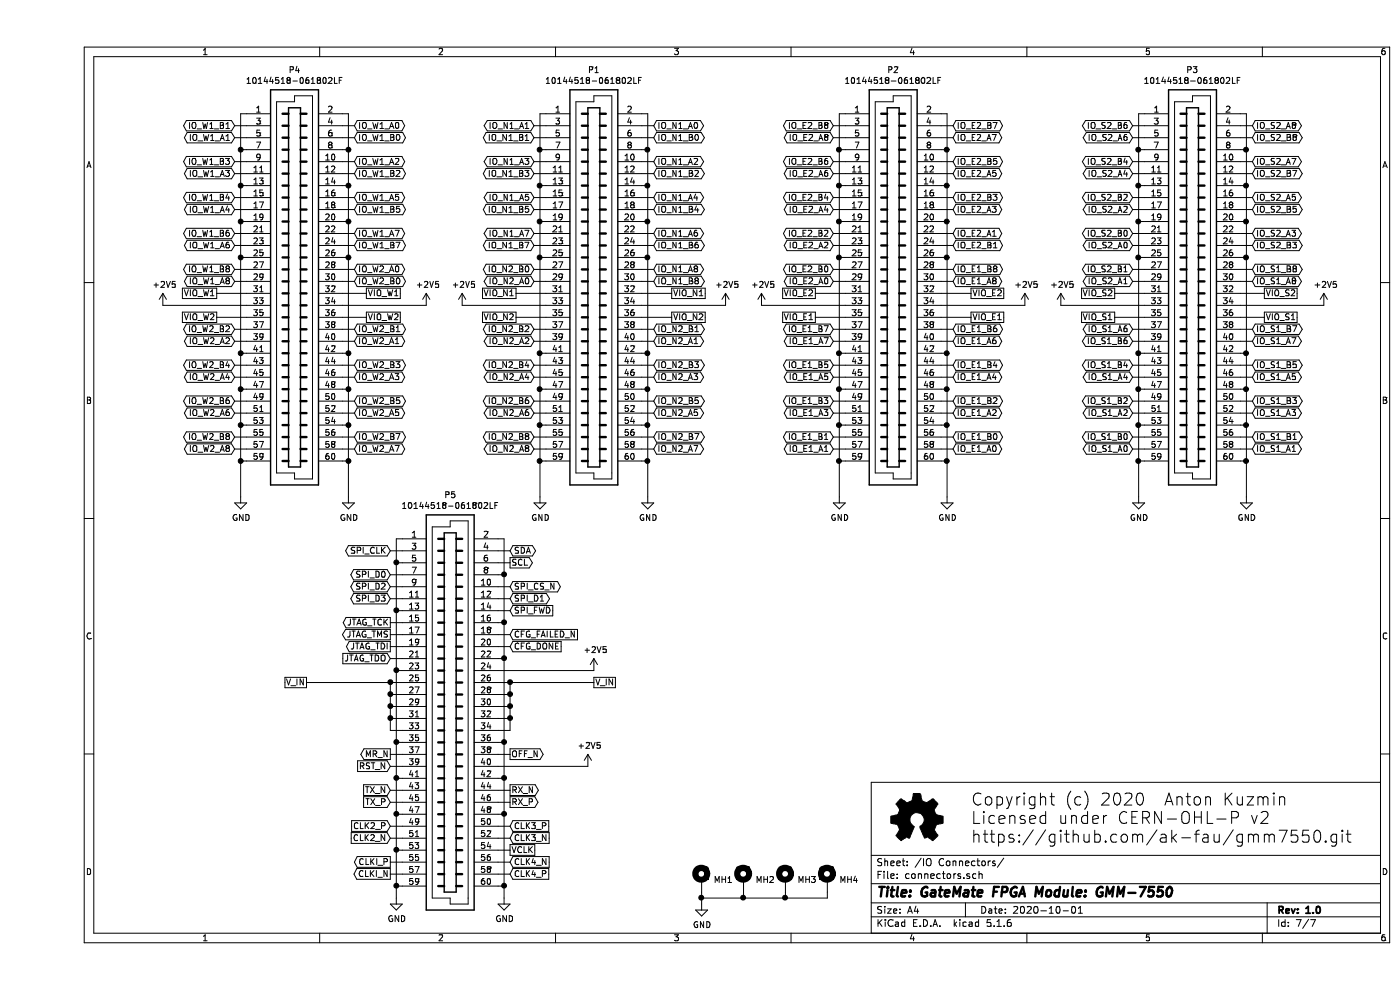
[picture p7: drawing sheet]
EESchema Schematic File Version 4
EELAYER 30 0
EELAYER END
$Descr A4 11693 8268
encoding utf-8
Sheet 7 7
Title "GateMate FPGA Module: GMM-7550"
Date "2020-10-01"
Rev "1.0"
Comp ""
Comment1 ""
Comment2 ""
Comment3 ""
Comment4 ""
$EndDescr
$Comp
L Amphenol:10144518-061802LF P?
U 1 1
P 4650 2250
AR Path="/5E839D8B/5FDDB825" Ref="P?"  Part="1" 
AR Path="/5FDA34FC/5FDDB825" Ref="P1"  Part="1" 
F 0 "P1" H 4650 3918 50  0000 C CNN
F 1 "10144518-061802LF" H 4650 3827 50  0000 C CNN
F 2 "Amphenol:10144518-061802LF" H 4650 2150 50  0001 L CNN
F 3 "https://componentsearchengine.com/Datasheets/1/10144518-061802LF.pdf" H 4650 2050 50  0001 L CNN
	1    4650 2250
	1    0    0    -1  
$EndComp
$Comp
L Amphenol:10144518-061802LF P?
U 1 1
P 7150 2250
AR Path="/5E839D8B/5FDDB82B" Ref="P?"  Part="1" 
AR Path="/5FDA34FC/5FDDB82B" Ref="P2"  Part="1" 
F 0 "P2" H 7150 3918 50  0000 C CNN
F 1 "10144518-061802LF" H 7150 3827 50  0000 C CNN
F 2 "Amphenol:10144518-061802LF" H 7150 2150 50  0001 L CNN
F 3 "https://componentsearchengine.com/Datasheets/1/10144518-061802LF.pdf" H 7150 2050 50  0001 L CNN
	1    7150 2250
	1    0    0    -1  
$EndComp
$Comp
L Amphenol:10144518-061802LF P?
U 1 1
P 9650 2250
AR Path="/5E839D8B/5FDDB831" Ref="P?"  Part="1" 
AR Path="/5FDA34FC/5FDDB831" Ref="P3"  Part="1" 
F 0 "P3" H 9650 3918 50  0000 C CNN
F 1 "10144518-061802LF" H 9650 3827 50  0000 C CNN
F 2 "Amphenol:10144518-061802LF" H 9650 2150 50  0001 L CNN
F 3 "https://componentsearchengine.com/Datasheets/1/10144518-061802LF.pdf" H 9650 2050 50  0001 L CNN
	1    9650 2250
	1    0    0    -1  
$EndComp
$Comp
L Mechanical:MountingHole_Pad MH?
U 1 1
P 5550 7350
AR Path="/5E836017/6034EEA1" Ref="MH?"  Part="1" 
AR Path="/5E920AD5/6034EEA1" Ref="MH?"  Part="1" 
AR Path="/5E928E3D/6034EEA1" Ref="MH?"  Part="1" 
AR Path="/5FDA34FC/6034EEA1" Ref="MH1"  Part="1" 
F 0 "MH1" H 5650 7353 50  0000 L CNN
F 1 "MountingHole_Pad" H 5650 7308 50  0001 L CNN
F 2 "MountingHole:MountingHole_3.2mm_M3_ISO7380_Pad" H 5550 7350 50  0001 C CNN
F 3 "~" H 5550 7350 50  0001 C CNN
	1    5550 7350
	1    0    0    -1  
$EndComp
$Comp
L power:GND #PWR?
U 1 1
P 5550 7550
AR Path="/5E836017/6034EEAD" Ref="#PWR?"  Part="1" 
AR Path="/5E920AD5/6034EEAD" Ref="#PWR?"  Part="1" 
AR Path="/5E928E3D/6034EEAD" Ref="#PWR?"  Part="1" 
AR Path="/5FDA34FC/6034EEAD" Ref="#PWR021"  Part="1" 
F 0 "#PWR021" H 5550 7300 50  0001 C CNN
F 1 "GND" H 5555 7377 50  0000 C CNN
F 2 "" H 5550 7550 50  0001 C CNN
F 3 "" H 5550 7550 50  0001 C CNN
	1    5550 7550
	1    0    0    -1  
$EndComp
Wire Wire Line
	5550 7450 5550 7500
Connection ~ 5550 7500
Wire Wire Line
	5550 7500 5550 7550
Text GLabel 5150 1050 2    50   BiDi ~ 0
IO_N1_A0
Text GLabel 4150 1050 0    50   BiDi ~ 0
IO_N1_A1
Text GLabel 5150 1350 2    50   BiDi ~ 0
IO_N1_A2
Text GLabel 4150 1350 0    50   BiDi ~ 0
IO_N1_A3
Text GLabel 5150 1650 2    50   BiDi ~ 0
IO_N1_A4
Text GLabel 4150 1650 0    50   BiDi ~ 0
IO_N1_A5
Text GLabel 5150 1950 2    50   BiDi ~ 0
IO_N1_A6
Text GLabel 4150 1950 0    50   BiDi ~ 0
IO_N1_A7
Text GLabel 5150 2250 2    50   BiDi ~ 0
IO_N1_A8
Text GLabel 4150 2350 0    50   BiDi ~ 0
IO_N2_A0
Text GLabel 5150 2850 2    50   BiDi ~ 0
IO_N2_A1
Text GLabel 4150 2850 0    50   BiDi ~ 0
IO_N2_A2
Text GLabel 5150 3150 2    50   BiDi ~ 0
IO_N2_A3
Text GLabel 4150 3150 0    50   BiDi ~ 0
IO_N2_A4
Text GLabel 5150 3450 2    50   BiDi ~ 0
IO_N2_A5
Text GLabel 4150 3450 0    50   BiDi ~ 0
IO_N2_A6
Text GLabel 5150 3750 2    50   BiDi ~ 0
IO_N2_A7
Text GLabel 4150 3750 0    50   BiDi ~ 0
IO_N2_A8
Text GLabel 5150 1150 2    50   BiDi ~ 0
IO_N1_B0
Text GLabel 4150 1150 0    50   BiDi ~ 0
IO_N1_B1
Text GLabel 5150 1450 2    50   BiDi ~ 0
IO_N1_B2
Text GLabel 4150 1450 0    50   BiDi ~ 0
IO_N1_B3
Text GLabel 5150 1750 2    50   BiDi ~ 0
IO_N1_B4
Text GLabel 4150 1750 0    50   BiDi ~ 0
IO_N1_B5
Text GLabel 5150 2050 2    50   BiDi ~ 0
IO_N1_B6
Text GLabel 4150 2050 0    50   BiDi ~ 0
IO_N1_B7
Text GLabel 5150 2350 2    50   BiDi ~ 0
IO_N1_B8
Text GLabel 4150 2250 0    50   BiDi ~ 0
IO_N2_B0
Text GLabel 5150 2750 2    50   BiDi ~ 0
IO_N2_B1
Text GLabel 4150 2750 0    50   BiDi ~ 0
IO_N2_B2
Text GLabel 5150 3050 2    50   BiDi ~ 0
IO_N2_B3
Text GLabel 4150 3050 0    50   BiDi ~ 0
IO_N2_B4
Text GLabel 5150 3350 2    50   BiDi ~ 0
IO_N2_B5
Text GLabel 4150 3350 0    50   BiDi ~ 0
IO_N2_B6
Text GLabel 5150 3650 2    50   BiDi ~ 0
IO_N2_B7
Text GLabel 4150 3650 0    50   BiDi ~ 0
IO_N2_B8
Text GLabel 4000 2450 0    50   UnSpc ~ 0
VIO_N1
Text GLabel 5300 2650 2    50   UnSpc ~ 0
VIO_N2
$Comp
L power:GND #PWR0123
U 1 1
P 10100 4150
F 0 "#PWR0123" H 10100 3900 50  0001 C CNN
F 1 "GND" H 10105 3977 50  0000 C CNN
F 2 "" H 10100 4150 50  0001 C CNN
F 3 "" H 10100 4150 50  0001 C CNN
	1    10100 4150
	1    0    0    -1  
$EndComp
Wire Wire Line
	10050 3850 10100 3850
Wire Wire Line
	10100 3850 10100 4150
Wire Wire Line
	10050 3550 10100 3550
Wire Wire Line
	10100 3550 10100 3850
Connection ~ 10100 3850
Wire Wire Line
	10050 3250 10100 3250
Wire Wire Line
	10100 3250 10100 3550
Connection ~ 10100 3550
Wire Wire Line
	10050 2950 10100 2950
Wire Wire Line
	10100 2950 10100 3250
Connection ~ 10100 3250
Connection ~ 10100 2950
Wire Wire Line
	10050 1850 10100 1850
Wire Wire Line
	10100 1850 10100 2150
Wire Wire Line
	10050 1550 10100 1550
Wire Wire Line
	10100 1550 10100 1850
Connection ~ 10100 1850
Wire Wire Line
	10050 1250 10100 1250
Wire Wire Line
	10100 1250 10100 1550
Connection ~ 10100 1550
Wire Wire Line
	10100 950  10100 1250
Connection ~ 10100 1250
Wire Wire Line
	10050 950  10100 950 
$Comp
L power:GND #PWR0125
U 1 1
P 9200 4150
F 0 "#PWR0125" H 9200 3900 50  0001 C CNN
F 1 "GND" H 9205 3977 50  0000 C CNN
F 2 "" H 9200 4150 50  0001 C CNN
F 3 "" H 9200 4150 50  0001 C CNN
	1    9200 4150
	1    0    0    -1  
$EndComp
Wire Wire Line
	9250 3850 9200 3850
Wire Wire Line
	9200 3850 9200 4150
Wire Wire Line
	9250 3550 9200 3550
Wire Wire Line
	9200 3550 9200 3850
Connection ~ 9200 3850
Wire Wire Line
	9250 3250 9200 3250
Wire Wire Line
	9200 3250 9200 3550
Connection ~ 9200 3550
Wire Wire Line
	9250 2950 9200 2950
Wire Wire Line
	9200 2950 9200 3250
Connection ~ 9200 3250
Connection ~ 9200 2950
Wire Wire Line
	9250 1850 9200 1850
Wire Wire Line
	9200 1850 9200 2150
Wire Wire Line
	9250 1550 9200 1550
Wire Wire Line
	9200 1550 9200 1850
Connection ~ 9200 1850
Wire Wire Line
	9250 1250 9200 1250
Wire Wire Line
	9200 1250 9200 1550
Connection ~ 9200 1550
Wire Wire Line
	9200 950  9200 1250
Connection ~ 9200 1250
Wire Wire Line
	9250 950  9200 950 
Wire Wire Line
	10050 2150 10100 2150
Connection ~ 10100 2150
Wire Wire Line
	9250 2150 9200 2150
Connection ~ 9200 2150
$Comp
L power:+2V5 #PWR0128
U 1 1
P 3550 2550
F 0 "#PWR0128" H 3550 2400 50  0001 C CNN
F 1 "+2V5" H 3565 2723 50  0000 C CNN
F 2 "" H 3550 2550 50  0001 C CNN
F 3 "" H 3550 2550 50  0001 C CNN
	1    3550 2550
	1    0    0    -1  
$EndComp
Text GLabel 7650 3750 2    50   BiDi ~ 0
IO_E1_A0
Text GLabel 6650 3750 0    50   BiDi ~ 0
IO_E1_A1
Text GLabel 7650 3450 2    50   BiDi ~ 0
IO_E1_A2
Text GLabel 6650 3450 0    50   BiDi ~ 0
IO_E1_A3
Text GLabel 7650 3150 2    50   BiDi ~ 0
IO_E1_A4
Text GLabel 6650 3150 0    50   BiDi ~ 0
IO_E1_A5
Text GLabel 7650 2850 2    50   BiDi ~ 0
IO_E1_A6
Text GLabel 6650 2850 0    50   BiDi ~ 0
IO_E1_A7
Text GLabel 7650 2350 2    50   BiDi ~ 0
IO_E1_A8
Text GLabel 6650 2350 0    50   BiDi ~ 0
IO_E2_A0
Text GLabel 7650 1950 2    50   BiDi ~ 0
IO_E2_A1
Text GLabel 6650 2050 0    50   BiDi ~ 0
IO_E2_A2
Text GLabel 7650 1750 2    50   BiDi ~ 0
IO_E2_A3
Text GLabel 6650 1750 0    50   BiDi ~ 0
IO_E2_A4
Text GLabel 7650 1450 2    50   BiDi ~ 0
IO_E2_A5
Text GLabel 6650 1450 0    50   BiDi ~ 0
IO_E2_A6
Text GLabel 7650 1150 2    50   BiDi ~ 0
IO_E2_A7
Text GLabel 6650 1150 0    50   BiDi ~ 0
IO_E2_A8
Text GLabel 7650 3650 2    50   BiDi ~ 0
IO_E1_B0
Text GLabel 6650 3650 0    50   BiDi ~ 0
IO_E1_B1
Text GLabel 7650 3350 2    50   BiDi ~ 0
IO_E1_B2
Text GLabel 6650 3350 0    50   BiDi ~ 0
IO_E1_B3
Text GLabel 7650 3050 2    50   BiDi ~ 0
IO_E1_B4
Text GLabel 6650 3050 0    50   BiDi ~ 0
IO_E1_B5
Text GLabel 7650 2750 2    50   BiDi ~ 0
IO_E1_B6
Text GLabel 6650 2750 0    50   BiDi ~ 0
IO_E1_B7
Text GLabel 7650 2250 2    50   BiDi ~ 0
IO_E1_B8
Text GLabel 6650 2250 0    50   BiDi ~ 0
IO_E2_B0
Text GLabel 7650 2050 2    50   BiDi ~ 0
IO_E2_B1
Text GLabel 6650 1950 0    50   BiDi ~ 0
IO_E2_B2
Text GLabel 7650 1650 2    50   BiDi ~ 0
IO_E2_B3
Text GLabel 6650 1650 0    50   BiDi ~ 0
IO_E2_B4
Text GLabel 7650 1350 2    50   BiDi ~ 0
IO_E2_B5
Text GLabel 6650 1350 0    50   BiDi ~ 0
IO_E2_B6
Text GLabel 7650 1050 2    50   BiDi ~ 0
IO_E2_B7
Text GLabel 6650 1050 0    50   BiDi ~ 0
IO_E2_B8
Text GLabel 6500 2650 0    50   UnSpc ~ 0
VIO_E1
Text GLabel 7800 2450 2    50   UnSpc ~ 0
VIO_E2
$Comp
L power:+2V5 #PWR0130
U 1 1
P 6050 2550
F 0 "#PWR0130" H 6050 2400 50  0001 C CNN
F 1 "+2V5" H 6065 2723 50  0000 C CNN
F 2 "" H 6050 2550 50  0001 C CNN
F 3 "" H 6050 2550 50  0001 C CNN
	1    6050 2550
	1    0    0    -1  
$EndComp
$Comp
L power:+2V5 #PWR0131
U 1 1
P 8250 2550
F 0 "#PWR0131" H 8250 2400 50  0001 C CNN
F 1 "+2V5" H 8265 2723 50  0000 C CNN
F 2 "" H 8250 2550 50  0001 C CNN
F 3 "" H 8250 2550 50  0001 C CNN
	1    8250 2550
	1    0    0    -1  
$EndComp
$Comp
L Amphenol:10144518-061802LF P?
U 1 1
P 2150 2250
AR Path="/5E839D8B/6165A4ED" Ref="P?"  Part="1" 
AR Path="/5FDA34FC/6165A4ED" Ref="P4"  Part="1" 
F 0 "P4" H 2150 3918 50  0000 C CNN
F 1 "10144518-061802LF" H 2150 3827 50  0000 C CNN
F 2 "Amphenol:10144518-061802LF" H 2150 2150 50  0001 L CNN
F 3 "https://componentsearchengine.com/Datasheets/1/10144518-061802LF.pdf" H 2150 2050 50  0001 L CNN
	1    2150 2250
	1    0    0    -1  
$EndComp
Wire Wire Line
	9200 2150 9200 2950
Wire Wire Line
	10100 2150 10100 2950
$Comp
L power:GND #PWR0112
U 1 1
P 6700 4150
F 0 "#PWR0112" H 6700 3900 50  0001 C CNN
F 1 "GND" H 6705 3977 50  0000 C CNN
F 2 "" H 6700 4150 50  0001 C CNN
F 3 "" H 6700 4150 50  0001 C CNN
	1    6700 4150
	1    0    0    -1  
$EndComp
Wire Wire Line
	6750 3850 6700 3850
Wire Wire Line
	6700 3850 6700 4150
Wire Wire Line
	6750 3550 6700 3550
Wire Wire Line
	6700 3550 6700 3850
Connection ~ 6700 3850
Wire Wire Line
	6750 3250 6700 3250
Wire Wire Line
	6700 3250 6700 3550
Connection ~ 6700 3550
Wire Wire Line
	6750 2950 6700 2950
Wire Wire Line
	6700 2950 6700 3250
Connection ~ 6700 3250
Connection ~ 6700 2950
Wire Wire Line
	6750 1850 6700 1850
Wire Wire Line
	6700 1850 6700 2150
Wire Wire Line
	6750 1550 6700 1550
Wire Wire Line
	6700 1550 6700 1850
Connection ~ 6700 1850
Wire Wire Line
	6750 1250 6700 1250
Wire Wire Line
	6700 1250 6700 1550
Connection ~ 6700 1550
Wire Wire Line
	6700 950  6700 1250
Connection ~ 6700 1250
Wire Wire Line
	6750 950  6700 950 
Wire Wire Line
	6750 2150 6700 2150
Connection ~ 6700 2150
Wire Wire Line
	6700 2150 6700 2950
$Comp
L power:GND #PWR0121
U 1 1
P 7600 4150
F 0 "#PWR0121" H 7600 3900 50  0001 C CNN
F 1 "GND" H 7605 3977 50  0000 C CNN
F 2 "" H 7600 4150 50  0001 C CNN
F 3 "" H 7600 4150 50  0001 C CNN
	1    7600 4150
	1    0    0    -1  
$EndComp
Wire Wire Line
	7550 3850 7600 3850
Wire Wire Line
	7600 3850 7600 4150
Wire Wire Line
	7550 3550 7600 3550
Wire Wire Line
	7600 3550 7600 3850
Connection ~ 7600 3850
Wire Wire Line
	7550 3250 7600 3250
Wire Wire Line
	7600 3250 7600 3550
Connection ~ 7600 3550
Wire Wire Line
	7550 2950 7600 2950
Wire Wire Line
	7600 2950 7600 3250
Connection ~ 7600 3250
Connection ~ 7600 2950
Wire Wire Line
	7550 1850 7600 1850
Wire Wire Line
	7600 1850 7600 2150
Wire Wire Line
	7550 1550 7600 1550
Wire Wire Line
	7600 1550 7600 1850
Connection ~ 7600 1850
Wire Wire Line
	7550 1250 7600 1250
Wire Wire Line
	7600 1250 7600 1550
Connection ~ 7600 1550
Wire Wire Line
	7600 950  7600 1250
Connection ~ 7600 1250
Wire Wire Line
	7550 950  7600 950 
Wire Wire Line
	7550 2150 7600 2150
Connection ~ 7600 2150
Wire Wire Line
	7600 2150 7600 2950
Text GLabel 7800 2650 2    50   UnSpc ~ 0
VIO_E1
Text GLabel 6500 2450 0    50   UnSpc ~ 0
VIO_E2
Wire Wire Line
	7550 2550 8250 2550
Wire Wire Line
	6750 2550 6050 2550
Wire Wire Line
	6500 2450 6750 2450
Wire Wire Line
	6650 2350 6750 2350
Wire Wire Line
	6650 2250 6750 2250
Wire Wire Line
	6500 2650 6750 2650
Wire Wire Line
	7550 2650 7800 2650
Wire Wire Line
	7550 2450 7800 2450
Wire Wire Line
	7550 2350 7650 2350
Wire Wire Line
	7550 2250 7650 2250
Wire Wire Line
	6650 2750 6750 2750
Wire Wire Line
	6650 2850 6750 2850
Wire Wire Line
	6650 3050 6750 3050
Wire Wire Line
	6650 3150 6750 3150
Wire Wire Line
	7550 2750 7650 2750
Wire Wire Line
	7550 2850 7650 2850
Wire Wire Line
	7550 3050 7650 3050
Wire Wire Line
	7550 3150 7650 3150
Wire Wire Line
	6650 3350 6750 3350
Wire Wire Line
	7550 3350 7650 3350
Wire Wire Line
	6650 3450 6750 3450
Wire Wire Line
	6650 3650 6750 3650
Wire Wire Line
	6650 3750 6750 3750
Wire Wire Line
	7550 3650 7650 3650
Wire Wire Line
	7550 3750 7650 3750
Wire Wire Line
	7550 3450 7650 3450
Wire Wire Line
	6650 1050 6750 1050
Wire Wire Line
	6650 1150 6750 1150
Wire Wire Line
	6650 1350 6750 1350
Wire Wire Line
	6650 1450 6750 1450
Wire Wire Line
	6650 1650 6750 1650
Wire Wire Line
	6650 1750 6750 1750
Wire Wire Line
	7550 1050 7650 1050
Wire Wire Line
	7550 1150 7650 1150
Wire Wire Line
	7550 1350 7650 1350
Wire Wire Line
	7550 1450 7650 1450
Wire Wire Line
	7550 1650 7650 1650
Wire Wire Line
	7550 1750 7650 1750
Wire Wire Line
	7550 1950 7650 1950
Wire Wire Line
	7550 2050 7650 2050
Wire Wire Line
	6650 1950 6750 1950
Wire Wire Line
	6650 2050 6750 2050
$Comp
L power:GND #PWR0122
U 1 1
P 5100 4150
F 0 "#PWR0122" H 5100 3900 50  0001 C CNN
F 1 "GND" H 5105 3977 50  0000 C CNN
F 2 "" H 5100 4150 50  0001 C CNN
F 3 "" H 5100 4150 50  0001 C CNN
	1    5100 4150
	1    0    0    -1  
$EndComp
Wire Wire Line
	5050 3850 5100 3850
Wire Wire Line
	5100 3850 5100 4150
Wire Wire Line
	5050 3550 5100 3550
Wire Wire Line
	5100 3550 5100 3850
Connection ~ 5100 3850
Wire Wire Line
	5050 3250 5100 3250
Wire Wire Line
	5100 3250 5100 3550
Connection ~ 5100 3550
Wire Wire Line
	5050 2950 5100 2950
Wire Wire Line
	5100 2950 5100 3250
Connection ~ 5100 3250
Connection ~ 5100 2950
Wire Wire Line
	5050 1850 5100 1850
Wire Wire Line
	5100 1850 5100 2150
Wire Wire Line
	5050 1550 5100 1550
Wire Wire Line
	5100 1550 5100 1850
Connection ~ 5100 1850
Wire Wire Line
	5050 1250 5100 1250
Wire Wire Line
	5100 1250 5100 1550
Connection ~ 5100 1550
Wire Wire Line
	5100 950  5100 1250
Connection ~ 5100 1250
Wire Wire Line
	5050 950  5100 950 
Wire Wire Line
	5050 2150 5100 2150
Connection ~ 5100 2150
Wire Wire Line
	5100 2150 5100 2950
Wire Wire Line
	4250 3850 4200 3850
Wire Wire Line
	4200 3850 4200 4150
Wire Wire Line
	4250 3550 4200 3550
Wire Wire Line
	4200 3550 4200 3850
Connection ~ 4200 3850
Wire Wire Line
	4250 3250 4200 3250
Wire Wire Line
	4200 3250 4200 3550
Connection ~ 4200 3550
Wire Wire Line
	4250 2950 4200 2950
Wire Wire Line
	4200 2950 4200 3250
Connection ~ 4200 3250
Connection ~ 4200 2950
Wire Wire Line
	4250 1850 4200 1850
Wire Wire Line
	4200 1850 4200 2150
Wire Wire Line
	4250 1550 4200 1550
Wire Wire Line
	4200 1550 4200 1850
Connection ~ 4200 1850
Wire Wire Line
	4250 1250 4200 1250
Wire Wire Line
	4200 1250 4200 1550
Connection ~ 4200 1550
Wire Wire Line
	4200 950  4200 1250
Connection ~ 4200 1250
Wire Wire Line
	4250 950  4200 950 
Wire Wire Line
	4250 2150 4200 2150
Connection ~ 4200 2150
Wire Wire Line
	4200 2150 4200 2950
$Comp
L power:GND #PWR0124
U 1 1
P 4200 4150
F 0 "#PWR0124" H 4200 3900 50  0001 C CNN
F 1 "GND" H 4205 3977 50  0000 C CNN
F 2 "" H 4200 4150 50  0001 C CNN
F 3 "" H 4200 4150 50  0001 C CNN
	1    4200 4150
	1    0    0    -1  
$EndComp
$Comp
L power:GND #PWR0126
U 1 1
P 2600 4150
F 0 "#PWR0126" H 2600 3900 50  0001 C CNN
F 1 "GND" H 2605 3977 50  0000 C CNN
F 2 "" H 2600 4150 50  0001 C CNN
F 3 "" H 2600 4150 50  0001 C CNN
	1    2600 4150
	1    0    0    -1  
$EndComp
Wire Wire Line
	2550 3850 2600 3850
Wire Wire Line
	2600 3850 2600 4150
Wire Wire Line
	2550 3550 2600 3550
Wire Wire Line
	2600 3550 2600 3850
Connection ~ 2600 3850
Wire Wire Line
	2550 3250 2600 3250
Wire Wire Line
	2600 3250 2600 3550
Connection ~ 2600 3550
Wire Wire Line
	2550 2950 2600 2950
Wire Wire Line
	2600 2950 2600 3250
Connection ~ 2600 3250
Connection ~ 2600 2950
Wire Wire Line
	2550 1850 2600 1850
Wire Wire Line
	2600 1850 2600 2150
Wire Wire Line
	2550 1550 2600 1550
Wire Wire Line
	2600 1550 2600 1850
Connection ~ 2600 1850
Wire Wire Line
	2550 1250 2600 1250
Wire Wire Line
	2600 1250 2600 1550
Connection ~ 2600 1550
Wire Wire Line
	2600 950  2600 1250
Connection ~ 2600 1250
Wire Wire Line
	2550 950  2600 950 
Wire Wire Line
	2550 2150 2600 2150
Connection ~ 2600 2150
Wire Wire Line
	2600 2150 2600 2950
$Comp
L power:GND #PWR0127
U 1 1
P 1700 4150
F 0 "#PWR0127" H 1700 3900 50  0001 C CNN
F 1 "GND" H 1705 3977 50  0000 C CNN
F 2 "" H 1700 4150 50  0001 C CNN
F 3 "" H 1700 4150 50  0001 C CNN
	1    1700 4150
	1    0    0    -1  
$EndComp
Wire Wire Line
	1750 3850 1700 3850
Wire Wire Line
	1700 3850 1700 4150
Wire Wire Line
	1750 3550 1700 3550
Wire Wire Line
	1700 3550 1700 3850
Connection ~ 1700 3850
Wire Wire Line
	1750 3250 1700 3250
Wire Wire Line
	1700 3250 1700 3550
Connection ~ 1700 3550
Wire Wire Line
	1750 2950 1700 2950
Wire Wire Line
	1700 2950 1700 3250
Connection ~ 1700 3250
Connection ~ 1700 2950
Wire Wire Line
	1750 1850 1700 1850
Wire Wire Line
	1700 1850 1700 2150
Wire Wire Line
	1750 1550 1700 1550
Wire Wire Line
	1700 1550 1700 1850
Connection ~ 1700 1850
Wire Wire Line
	1750 1250 1700 1250
Wire Wire Line
	1700 1250 1700 1550
Connection ~ 1700 1550
Wire Wire Line
	1700 950  1700 1250
Connection ~ 1700 1250
Wire Wire Line
	1750 950  1700 950 
Wire Wire Line
	1750 2150 1700 2150
Connection ~ 1700 2150
Wire Wire Line
	1700 2150 1700 2950
Text GLabel 4000 2650 0    50   UnSpc ~ 0
VIO_N2
Text GLabel 5300 2450 2    50   UnSpc ~ 0
VIO_N1
Wire Wire Line
	4150 1050 4250 1050
Wire Wire Line
	4150 1150 4250 1150
Wire Wire Line
	4150 1350 4250 1350
Wire Wire Line
	4150 1450 4250 1450
Wire Wire Line
	4150 1650 4250 1650
Wire Wire Line
	4150 1750 4250 1750
Wire Wire Line
	4150 1950 4250 1950
Wire Wire Line
	4150 2050 4250 2050
Wire Wire Line
	4150 2250 4250 2250
Wire Wire Line
	4150 2350 4250 2350
Wire Wire Line
	5050 1050 5150 1050
Wire Wire Line
	5050 1150 5150 1150
Wire Wire Line
	5050 1350 5150 1350
Wire Wire Line
	5050 1450 5150 1450
Wire Wire Line
	5050 1650 5150 1650
Wire Wire Line
	5050 1750 5150 1750
Wire Wire Line
	5050 1950 5150 1950
Wire Wire Line
	5050 2050 5150 2050
Wire Wire Line
	5050 2250 5150 2250
Wire Wire Line
	5050 2350 5150 2350
Wire Wire Line
	4000 2450 4250 2450
Wire Wire Line
	4000 2650 4250 2650
Wire Wire Line
	4150 2750 4250 2750
Wire Wire Line
	4150 2850 4250 2850
Wire Wire Line
	4150 3050 4250 3050
Wire Wire Line
	4150 3150 4250 3150
Wire Wire Line
	4150 3350 4250 3350
Wire Wire Line
	4150 3450 4250 3450
Wire Wire Line
	5050 2450 5300 2450
Wire Wire Line
	5050 2650 5300 2650
Wire Wire Line
	5050 2750 5150 2750
Wire Wire Line
	5050 2850 5150 2850
Wire Wire Line
	5050 3050 5150 3050
Wire Wire Line
	5050 3150 5150 3150
Wire Wire Line
	5050 3350 5150 3350
Wire Wire Line
	5050 3450 5150 3450
Wire Wire Line
	4150 3650 4250 3650
Wire Wire Line
	4150 3750 4250 3750
Wire Wire Line
	5050 3650 5150 3650
Wire Wire Line
	5050 3750 5150 3750
Wire Wire Line
	4250 2550 3550 2550
Text GLabel 2650 1150 2    50   BiDi ~ 0
IO_W1_B0
Text GLabel 1650 1050 0    50   BiDi ~ 0
IO_W1_B1
Text GLabel 2650 1450 2    50   BiDi ~ 0
IO_W1_B2
Text GLabel 1650 1350 0    50   BiDi ~ 0
IO_W1_B3
Text GLabel 1650 1650 0    50   BiDi ~ 0
IO_W1_B4
Text GLabel 2650 1750 2    50   BiDi ~ 0
IO_W1_B5
Text GLabel 1650 1950 0    50   BiDi ~ 0
IO_W1_B6
Text GLabel 2650 2050 2    50   BiDi ~ 0
IO_W1_B7
Text GLabel 1650 2250 0    50   BiDi ~ 0
IO_W1_B8
Text GLabel 2650 2350 2    50   BiDi ~ 0
IO_W2_B0
Text GLabel 2650 2750 2    50   BiDi ~ 0
IO_W2_B1
Text GLabel 1650 2750 0    50   BiDi ~ 0
IO_W2_B2
Text GLabel 2650 3050 2    50   BiDi ~ 0
IO_W2_B3
Text GLabel 1650 3050 0    50   BiDi ~ 0
IO_W2_B4
Text GLabel 2650 3350 2    50   BiDi ~ 0
IO_W2_B5
Text GLabel 1650 3350 0    50   BiDi ~ 0
IO_W2_B6
Text GLabel 2650 3650 2    50   BiDi ~ 0
IO_W2_B7
Text GLabel 1650 3650 0    50   BiDi ~ 0
IO_W2_B8
Text GLabel 9150 3750 0    50   BiDi ~ 0
IO_S1_A0
Text GLabel 10150 3750 2    50   BiDi ~ 0
IO_S1_A1
Text GLabel 9150 3450 0    50   BiDi ~ 0
IO_S1_A2
Text GLabel 10150 3450 2    50   BiDi ~ 0
IO_S1_A3
Text GLabel 9150 3150 0    50   BiDi ~ 0
IO_S1_A4
Text GLabel 10150 3150 2    50   BiDi ~ 0
IO_S1_A5
Text GLabel 9150 2750 0    50   BiDi ~ 0
IO_S1_A6
Text GLabel 10150 2850 2    50   BiDi ~ 0
IO_S1_A7
Text GLabel 10150 2350 2    50   BiDi ~ 0
IO_S1_A8
Text GLabel 9150 2050 0    50   BiDi ~ 0
IO_S2_A0
Text GLabel 9150 2350 0    50   BiDi ~ 0
IO_S2_A1
Text GLabel 9150 1750 0    50   BiDi ~ 0
IO_S2_A2
Text GLabel 10150 1950 2    50   BiDi ~ 0
IO_S2_A3
Text GLabel 9150 1450 0    50   BiDi ~ 0
IO_S2_A4
Text GLabel 10150 1650 2    50   BiDi ~ 0
IO_S2_A5
Text GLabel 9150 1150 0    50   BiDi ~ 0
IO_S2_A6
Text GLabel 10150 1350 2    50   BiDi ~ 0
IO_S2_A7
Text GLabel 10150 1050 2    50   BiDi ~ 0
IO_S2_A8
Text GLabel 9150 3650 0    50   BiDi ~ 0
IO_S1_B0
Text GLabel 10150 3650 2    50   BiDi ~ 0
IO_S1_B1
Text GLabel 9150 3350 0    50   BiDi ~ 0
IO_S1_B2
Text GLabel 10150 3350 2    50   BiDi ~ 0
IO_S1_B3
Text GLabel 9150 3050 0    50   BiDi ~ 0
IO_S1_B4
Text GLabel 10150 3050 2    50   BiDi ~ 0
IO_S1_B5
Text GLabel 9150 2850 0    50   BiDi ~ 0
IO_S1_B6
Text GLabel 10150 2750 2    50   BiDi ~ 0
IO_S1_B7
Text GLabel 10150 2250 2    50   BiDi ~ 0
IO_S1_B8
Text GLabel 9150 1950 0    50   BiDi ~ 0
IO_S2_B0
Text GLabel 9150 2250 0    50   BiDi ~ 0
IO_S2_B1
Text GLabel 9150 1650 0    50   BiDi ~ 0
IO_S2_B2
Text GLabel 10150 2050 2    50   BiDi ~ 0
IO_S2_B3
Text GLabel 9150 1350 0    50   BiDi ~ 0
IO_S2_B4
Text GLabel 10150 1750 2    50   BiDi ~ 0
IO_S2_B5
Text GLabel 9150 1050 0    50   BiDi ~ 0
IO_S2_B6
Text GLabel 10150 1450 2    50   BiDi ~ 0
IO_S2_B7
Text GLabel 10150 1150 2    50   BiDi ~ 0
IO_S2_B8
Text GLabel 10250 2450 2    50   UnSpc ~ 0
VIO_S2
Text GLabel 9000 2450 0    50   UnSpc ~ 0
VIO_S2
Text GLabel 9000 2650 0    50   UnSpc ~ 0
VIO_S1
Text GLabel 10250 2650 2    50   UnSpc ~ 0
VIO_S1
$Comp
L power:+2V5 #PWR0172
U 1 1
P 5750 2550
F 0 "#PWR0172" H 5750 2400 50  0001 C CNN
F 1 "+2V5" H 5765 2723 50  0000 C CNN
F 2 "" H 5750 2550 50  0001 C CNN
F 3 "" H 5750 2550 50  0001 C CNN
	1    5750 2550
	1    0    0    -1  
$EndComp
Wire Wire Line
	5050 2550 5750 2550
Wire Wire Line
	10050 1050 10150 1050
Wire Wire Line
	10050 1150 10150 1150
Connection ~ 6250 7500
Wire Wire Line
	6600 7500 6250 7500
Connection ~ 5900 7500
Wire Wire Line
	6250 7500 5900 7500
Wire Wire Line
	5900 7500 5550 7500
Wire Wire Line
	6600 7450 6600 7500
Wire Wire Line
	6250 7450 6250 7500
Wire Wire Line
	5900 7450 5900 7500
$Comp
L Mechanical:MountingHole_Pad MH?
U 1 1
P 5900 7350
AR Path="/5E836017/6229CB89" Ref="MH?"  Part="1" 
AR Path="/5E920AD5/6229CB89" Ref="MH?"  Part="1" 
AR Path="/5E928E3D/6229CB89" Ref="MH?"  Part="1" 
AR Path="/5FDA34FC/6229CB89" Ref="MH2"  Part="1" 
F 0 "MH2" H 6000 7353 50  0000 L CNN
F 1 "MountingHole_Pad" H 6000 7308 50  0001 L CNN
F 2 "MountingHole:MountingHole_3.2mm_M3_ISO7380_Pad" H 5900 7350 50  0001 C CNN
F 3 "~" H 5900 7350 50  0001 C CNN
	1    5900 7350
	1    0    0    -1  
$EndComp
$Comp
L Mechanical:MountingHole_Pad MH?
U 1 1
P 6250 7350
AR Path="/5E836017/6229D35B" Ref="MH?"  Part="1" 
AR Path="/5E920AD5/6229D35B" Ref="MH?"  Part="1" 
AR Path="/5E928E3D/6229D35B" Ref="MH?"  Part="1" 
AR Path="/5FDA34FC/6229D35B" Ref="MH3"  Part="1" 
F 0 "MH3" H 6350 7353 50  0000 L CNN
F 1 "MountingHole_Pad" H 6350 7308 50  0001 L CNN
F 2 "MountingHole:MountingHole_3.2mm_M3_ISO7380_Pad" H 6250 7350 50  0001 C CNN
F 3 "~" H 6250 7350 50  0001 C CNN
	1    6250 7350
	1    0    0    -1  
$EndComp
$Comp
L Mechanical:MountingHole_Pad MH?
U 1 1
P 6600 7350
AR Path="/5E836017/6229D779" Ref="MH?"  Part="1" 
AR Path="/5E920AD5/6229D779" Ref="MH?"  Part="1" 
AR Path="/5E928E3D/6229D779" Ref="MH?"  Part="1" 
AR Path="/5FDA34FC/6229D779" Ref="MH4"  Part="1" 
F 0 "MH4" H 6700 7353 50  0000 L CNN
F 1 "MountingHole_Pad" H 6700 7308 50  0001 L CNN
F 2 "MountingHole:MountingHole_3.2mm_M3_ISO7380_Pad" H 6600 7350 50  0001 C CNN
F 3 "~" H 6600 7350 50  0001 C CNN
	1    6600 7350
	1    0    0    -1  
$EndComp
Text GLabel 2650 1050 2    50   BiDi ~ 0
IO_W1_A0
Text GLabel 1650 1150 0    50   BiDi ~ 0
IO_W1_A1
Text GLabel 2650 1350 2    50   BiDi ~ 0
IO_W1_A2
Text GLabel 1650 1450 0    50   BiDi ~ 0
IO_W1_A3
Text GLabel 1650 1750 0    50   BiDi ~ 0
IO_W1_A4
Text GLabel 2650 1650 2    50   BiDi ~ 0
IO_W1_A5
Text GLabel 1650 2050 0    50   BiDi ~ 0
IO_W1_A6
Text GLabel 2650 1950 2    50   BiDi ~ 0
IO_W1_A7
Text GLabel 1650 2350 0    50   BiDi ~ 0
IO_W1_A8
Text GLabel 2650 2250 2    50   BiDi ~ 0
IO_W2_A0
Text GLabel 2650 2850 2    50   BiDi ~ 0
IO_W2_A1
Text GLabel 1650 2850 0    50   BiDi ~ 0
IO_W2_A2
Text GLabel 2650 3150 2    50   BiDi ~ 0
IO_W2_A3
Text GLabel 1650 3150 0    50   BiDi ~ 0
IO_W2_A4
Text GLabel 2650 3450 2    50   BiDi ~ 0
IO_W2_A5
Text GLabel 1650 3450 0    50   BiDi ~ 0
IO_W2_A6
Text GLabel 2650 3750 2    50   BiDi ~ 0
IO_W2_A7
Text GLabel 1650 3750 0    50   BiDi ~ 0
IO_W2_A8
Wire Wire Line
	10050 1350 10150 1350
Wire Wire Line
	10050 1450 10150 1450
Wire Wire Line
	9150 1050 9250 1050
Wire Wire Line
	9150 1150 9250 1150
Wire Wire Line
	9150 1350 9250 1350
Wire Wire Line
	9150 1450 9250 1450
Wire Wire Line
	10050 1650 10150 1650
Wire Wire Line
	10050 1750 10150 1750
Wire Wire Line
	10050 1950 10150 1950
Wire Wire Line
	10050 2050 10150 2050
Wire Wire Line
	10050 2250 10150 2250
Wire Wire Line
	10050 2350 10150 2350
Wire Wire Line
	9150 1650 9250 1650
Wire Wire Line
	9150 1750 9250 1750
Wire Wire Line
	9150 1950 9250 1950
Wire Wire Line
	9150 2050 9250 2050
Wire Wire Line
	9000 2450 9250 2450
Wire Wire Line
	10050 2450 10250 2450
$Comp
L power:+2V5 #PWR0173
U 1 1
P 8550 2550
F 0 "#PWR0173" H 8550 2400 50  0001 C CNN
F 1 "+2V5" H 8565 2723 50  0000 C CNN
F 2 "" H 8550 2550 50  0001 C CNN
F 3 "" H 8550 2550 50  0001 C CNN
	1    8550 2550
	1    0    0    -1  
$EndComp
Wire Wire Line
	8550 2550 9250 2550
$Comp
L power:+2V5 #PWR0174
U 1 1
P 10750 2550
F 0 "#PWR0174" H 10750 2400 50  0001 C CNN
F 1 "+2V5" H 10765 2723 50  0000 C CNN
F 2 "" H 10750 2550 50  0001 C CNN
F 3 "" H 10750 2550 50  0001 C CNN
	1    10750 2550
	1    0    0    -1  
$EndComp
Wire Wire Line
	10050 2550 10750 2550
Wire Wire Line
	9000 2650 9250 2650
Wire Wire Line
	10050 2650 10250 2650
Text GLabel 1500 2650 0    50   UnSpc ~ 0
VIO_W2
Text GLabel 1500 2450 0    50   UnSpc ~ 0
VIO_W1
Wire Wire Line
	1500 2450 1750 2450
$Comp
L power:+2V5 #PWR0175
U 1 1
P 1050 2550
F 0 "#PWR0175" H 1050 2400 50  0001 C CNN
F 1 "+2V5" H 1065 2723 50  0000 C CNN
F 2 "" H 1050 2550 50  0001 C CNN
F 3 "" H 1050 2550 50  0001 C CNN
	1    1050 2550
	1    0    0    -1  
$EndComp
Wire Wire Line
	1050 2550 1750 2550
Wire Wire Line
	1500 2650 1750 2650
Text GLabel 2750 2650 2    50   UnSpc ~ 0
VIO_W2
Text GLabel 2750 2450 2    50   UnSpc ~ 0
VIO_W1
Wire Wire Line
	2550 2450 2750 2450
$Comp
L power:+2V5 #PWR0176
U 1 1
P 3250 2550
F 0 "#PWR0176" H 3250 2400 50  0001 C CNN
F 1 "+2V5" H 3265 2723 50  0000 C CNN
F 2 "" H 3250 2550 50  0001 C CNN
F 3 "" H 3250 2550 50  0001 C CNN
	1    3250 2550
	1    0    0    -1  
$EndComp
Wire Wire Line
	2550 2550 3250 2550
Wire Wire Line
	2550 2650 2750 2650
Wire Wire Line
	9150 3650 9250 3650
Wire Wire Line
	9150 3750 9250 3750
Wire Wire Line
	9150 3050 9250 3050
Wire Wire Line
	9150 3150 9250 3150
Wire Wire Line
	9150 3350 9250 3350
Wire Wire Line
	9150 3450 9250 3450
Wire Wire Line
	9150 2750 9250 2750
Wire Wire Line
	9150 2850 9250 2850
Wire Wire Line
	10050 2750 10150 2750
Wire Wire Line
	10050 2850 10150 2850
Wire Wire Line
	10050 3050 10150 3050
Wire Wire Line
	10150 3150 10050 3150
Wire Wire Line
	10050 3350 10150 3350
Wire Wire Line
	10150 3450 10050 3450
Wire Wire Line
	10050 3650 10150 3650
Wire Wire Line
	10050 3750 10150 3750
Wire Wire Line
	2550 1050 2650 1050
Wire Wire Line
	2550 1150 2650 1150
Wire Wire Line
	2550 1350 2650 1350
Wire Wire Line
	2550 1450 2650 1450
Wire Wire Line
	2550 1650 2650 1650
Wire Wire Line
	2550 1750 2650 1750
Wire Wire Line
	2550 1950 2650 1950
Wire Wire Line
	2550 2050 2650 2050
Wire Wire Line
	2550 2250 2650 2250
Wire Wire Line
	2550 2350 2650 2350
Wire Wire Line
	2550 2750 2650 2750
Wire Wire Line
	2550 2850 2650 2850
Wire Wire Line
	2550 3050 2650 3050
Wire Wire Line
	2550 3150 2650 3150
Wire Wire Line
	2550 3350 2650 3350
Wire Wire Line
	2650 3450 2550 3450
Wire Wire Line
	2650 3650 2550 3650
Wire Wire Line
	2550 3750 2650 3750
Wire Wire Line
	1650 1050 1750 1050
Wire Wire Line
	1650 1150 1750 1150
Wire Wire Line
	1650 1350 1750 1350
Wire Wire Line
	1650 1450 1750 1450
Wire Wire Line
	1650 1650 1750 1650
Wire Wire Line
	1650 1750 1750 1750
Wire Wire Line
	1650 1950 1750 1950
Wire Wire Line
	1650 2050 1750 2050
Wire Wire Line
	1650 2250 1750 2250
Wire Wire Line
	1650 2350 1750 2350
Wire Wire Line
	1650 2750 1750 2750
Wire Wire Line
	1650 2850 1750 2850
Wire Wire Line
	1650 3050 1750 3050
Wire Wire Line
	1650 3150 1750 3150
Wire Wire Line
	1650 3350 1750 3350
Wire Wire Line
	1650 3450 1750 3450
Wire Wire Line
	1650 3650 1750 3650
Wire Wire Line
	1650 3750 1750 3750
Wire Wire Line
	9150 2250 9250 2250
Wire Wire Line
	9150 2350 9250 2350
Text Notes 7800 7050 0    100  ~ 0
Copyright (c) 2020  Anton Kuzmin\nLicensed under CERN-OHL-P v2\nhttps://github.com/ak-fau/gmm7550.git
$Comp
L Graphic:Logo_Open_Hardware_Small #LOGO?
U 1 1
P 7350 6850
AR Path="/5F2EB6F5" Ref="#LOGO?"  Part="1" 
AR Path="/5FDA34FC/5F2EB6F5" Ref="#LOGO7"  Part="1" 
F 0 "#LOGO7" H 7350 7125 50  0001 C CNN
F 1 "Logo_Open_Hardware_Small" H 7350 6625 50  0001 C CNN
F 2 "" H 7350 6850 50  0001 C CNN
F 3 "~" H 7350 6850 50  0001 C CNN
	1    7350 6850
	1    0    0    -1  
$EndComp
$Comp
L power:GND #PWR0113
U 1 1
P 3000 7500
F 0 "#PWR0113" H 3000 7250 50  0001 C CNN
F 1 "GND" H 3005 7327 50  0000 C CNN
F 2 "" H 3000 7500 50  0001 C CNN
F 3 "" H 3000 7500 50  0001 C CNN
	1    3000 7500
	1    0    0    -1  
$EndComp
$Comp
L power:GND #PWR0114
U 1 1
P 3900 7500
F 0 "#PWR0114" H 3900 7250 50  0001 C CNN
F 1 "GND" H 3905 7327 50  0000 C CNN
F 2 "" H 3900 7500 50  0001 C CNN
F 3 "" H 3900 7500 50  0001 C CNN
	1    3900 7500
	1    0    0    -1  
$EndComp
Text GLabel 3950 7100 2    50   UnSpc ~ 0
VCLK
Text GLabel 3950 6900 2    50   Input ~ 0
CLK3_P
Text GLabel 3950 7000 2    50   Input ~ 0
CLK3_N
Text GLabel 3950 7300 2    50   Input ~ 0
CLK4_P
Text GLabel 3950 7200 2    50   Input ~ 0
CLK4_N
$Comp
L Amphenol:10144518-061802LF P?
U 1 1
P 3450 5800
AR Path="/5E839D8B/6166A43A" Ref="P?"  Part="1" 
AR Path="/5FDA34FC/6166A43A" Ref="P5"  Part="1" 
F 0 "P5" H 3450 7468 50  0000 C CNN
F 1 "10144518-061802LF" H 3450 7377 50  0000 C CNN
F 2 "Amphenol:10144518-061802LF" H 3450 5700 50  0001 L CNN
F 3 "https://componentsearchengine.com/Datasheets/1/10144518-061802LF.pdf" H 3450 5600 50  0001 L CNN
	1    3450 5800
	1    0    0    -1  
$EndComp
Wire Wire Line
	3000 7500 3000 7400
Wire Wire Line
	3000 7400 3050 7400
Wire Wire Line
	3900 7500 3900 7400
Wire Wire Line
	3900 7400 3850 7400
Connection ~ 3900 7400
Connection ~ 3000 7400
Wire Wire Line
	2950 7300 3050 7300
Text GLabel 2950 7200 0    50   Output ~ 0
CLKI_P
Text GLabel 2950 7300 0    50   Output ~ 0
CLKI_N
Text GLabel 3950 6700 2    50   Output ~ 0
RX_P
Text GLabel 3950 6600 2    50   Output ~ 0
RX_N
Text GLabel 2950 6700 0    50   Input ~ 0
TX_P
Text GLabel 2950 6600 0    50   Input ~ 0
TX_N
Text GLabel 2950 5500 0    50   Input ~ 0
JTAG_TDO
Text GLabel 2950 5400 0    50   Output ~ 0
JTAG_TDI
Text GLabel 2950 5300 0    50   Output ~ 0
JTAG_TMS
Text GLabel 2950 5200 0    50   Output ~ 0
JTAG_TCK
Text GLabel 2950 6400 0    50   Input ~ 0
RST_N
Text GLabel 2950 6300 0    50   Output ~ 0
MR_N
Text GLabel 3950 4600 2    50   BiDi ~ 0
SDA
Text GLabel 3950 4700 2    50   Output ~ 0
SCL
Text GLabel 2950 4800 0    50   BiDi ~ 0
SPI_D0
Text GLabel 3950 5000 2    50   BiDi ~ 0
SPI_D1
Text GLabel 3950 4900 2    50   BiDi ~ 0
SPI_CS_N
Text GLabel 2950 4600 0    50   BiDi ~ 0
SPI_CLK
Text GLabel 2950 4900 0    50   BiDi ~ 0
SPI_D2
Text GLabel 2950 5000 0    50   BiDi ~ 0
SPI_D3
Wire Wire Line
	3000 4500 3050 4500
Wire Wire Line
	3900 4500 3850 4500
Wire Wire Line
	3850 4600 3950 4600
Wire Wire Line
	3850 4700 3950 4700
Wire Wire Line
	3000 4700 3050 4700
Connection ~ 3000 4700
Wire Wire Line
	3000 4700 3000 4500
Wire Wire Line
	3850 4800 3900 4800
Connection ~ 3900 4800
Wire Wire Line
	3900 4800 3900 4500
Wire Wire Line
	3850 4900 3950 4900
Wire Wire Line
	2950 4600 3050 4600
Wire Wire Line
	2950 4800 3050 4800
Wire Wire Line
	2950 4900 3050 4900
Wire Wire Line
	3850 5000 3950 5000
Wire Wire Line
	2950 5000 3050 5000
Wire Wire Line
	3000 5100 3050 5100
Connection ~ 3000 5100
Wire Wire Line
	3000 5100 3000 4700
Wire Wire Line
	2950 5200 3050 5200
Wire Wire Line
	2950 5300 3050 5300
Text GLabel 3950 5100 2    50   Input ~ 0
SPI_FWD
Wire Wire Line
	3900 4800 3900 5200
Wire Wire Line
	3850 5200 3900 5200
Connection ~ 3900 5200
Wire Wire Line
	3850 5100 3950 5100
Wire Wire Line
	2950 5400 3050 5400
Wire Wire Line
	3900 5200 3900 5500
Wire Wire Line
	3000 5100 3000 5600
Wire Wire Line
	2950 5500 3050 5500
Wire Wire Line
	3000 5600 3050 5600
Connection ~ 3000 5600
Text GLabel 3950 5400 2    50   Input ~ 0
CFG_DONE
Text GLabel 3950 5300 2    50   Input ~ 0
CFG_FAILED_N
Wire Wire Line
	3850 5300 3950 5300
Wire Wire Line
	3850 5400 3950 5400
Wire Wire Line
	3850 5500 3900 5500
Connection ~ 3900 5500
$Comp
L power:+2V5 #PWR0117
U 1 1
P 4650 5600
F 0 "#PWR0117" H 4650 5450 50  0001 C CNN
F 1 "+2V5" H 4665 5773 50  0000 C CNN
F 2 "" H 4650 5600 50  0001 C CNN
F 3 "" H 4650 5600 50  0001 C CNN
	1    4650 5600
	1    0    0    -1  
$EndComp
Wire Wire Line
	3900 5500 3900 6200
Wire Wire Line
	3000 5600 3000 6200
Wire Wire Line
	3000 6500 3050 6500
Connection ~ 3000 6500
Wire Wire Line
	3900 6500 3850 6500
Connection ~ 3900 6500
Wire Wire Line
	3950 6300 3850 6300
Wire Wire Line
	3900 6200 3850 6200
Connection ~ 3900 6200
Wire Wire Line
	3900 6200 3900 6500
Wire Wire Line
	2950 6300 3050 6300
Wire Wire Line
	2950 6400 3050 6400
Text GLabel 4650 5700 2    50   UnSpc ~ 0
V_IN
Text GLabel 2250 5700 0    50   UnSpc ~ 0
V_IN
Wire Wire Line
	2250 5700 2950 5700
Wire Wire Line
	3050 5800 2950 5800
Wire Wire Line
	2950 5800 2950 5700
Connection ~ 2950 5700
Wire Wire Line
	2950 5700 3050 5700
Wire Wire Line
	3050 5900 2950 5900
Wire Wire Line
	2950 5900 2950 5800
Connection ~ 2950 5800
Wire Wire Line
	3050 6000 2950 6000
Wire Wire Line
	2950 6000 2950 5900
Connection ~ 2950 5900
Wire Wire Line
	3050 6100 2950 6100
Wire Wire Line
	2950 6100 2950 6000
Connection ~ 2950 6000
Wire Wire Line
	3850 5700 3950 5700
Wire Wire Line
	3850 5800 3950 5800
Wire Wire Line
	3950 5800 3950 5700
Wire Wire Line
	3850 5900 3950 5900
Wire Wire Line
	3950 5900 3950 5800
Connection ~ 3950 5800
Wire Wire Line
	3850 6000 3950 6000
Wire Wire Line
	3950 6000 3950 5900
Connection ~ 3950 5900
Wire Wire Line
	3850 6100 3950 6100
Wire Wire Line
	3950 6100 3950 6000
Connection ~ 3950 6000
Wire Wire Line
	3850 5600 4650 5600
Wire Wire Line
	3950 5700 4650 5700
Connection ~ 3950 5700
Wire Wire Line
	3000 6500 3000 6800
Text GLabel 2950 6900 0    50   Input ~ 0
CLK2_P
Text GLabel 2950 7000 0    50   Input ~ 0
CLK2_N
Wire Wire Line
	3000 6200 3050 6200
Connection ~ 3000 6200
Wire Wire Line
	3000 6200 3000 6500
$Comp
L power:+2V5 #PWR0129
U 1 1
P 4600 6400
F 0 "#PWR0129" H 4600 6250 50  0001 C CNN
F 1 "+2V5" H 4615 6573 50  0000 C CNN
F 2 "" H 4600 6400 50  0001 C CNN
F 3 "" H 4600 6400 50  0001 C CNN
	1    4600 6400
	1    0    0    -1  
$EndComp
Wire Wire Line
	2950 6600 3050 6600
Wire Wire Line
	2950 6700 3050 6700
Wire Wire Line
	2950 6900 3050 6900
Wire Wire Line
	2950 7000 3050 7000
Wire Wire Line
	3000 7100 3050 7100
Connection ~ 3000 7100
Wire Wire Line
	3000 7100 3000 7400
Wire Wire Line
	2950 7200 3050 7200
Wire Wire Line
	3850 7200 3950 7200
Wire Wire Line
	3850 7300 3950 7300
Wire Wire Line
	3850 7000 3950 7000
Wire Wire Line
	3850 6900 3950 6900
Wire Wire Line
	3850 6600 3950 6600
Wire Wire Line
	3900 6500 3900 6800
Wire Wire Line
	3850 7100 3950 7100
Wire Wire Line
	3000 6800 3050 6800
Connection ~ 3000 6800
Wire Wire Line
	3000 6800 3000 7100
Text GLabel 3950 6300 2    50   Output ~ 0
OFF_N
Wire Wire Line
	3850 6800 3900 6800
Connection ~ 3900 6800
Wire Wire Line
	3900 6800 3900 7400
Wire Wire Line
	3850 6700 3950 6700
Wire Wire Line
	3850 6400 4600 6400
$EndSCHEMATC
